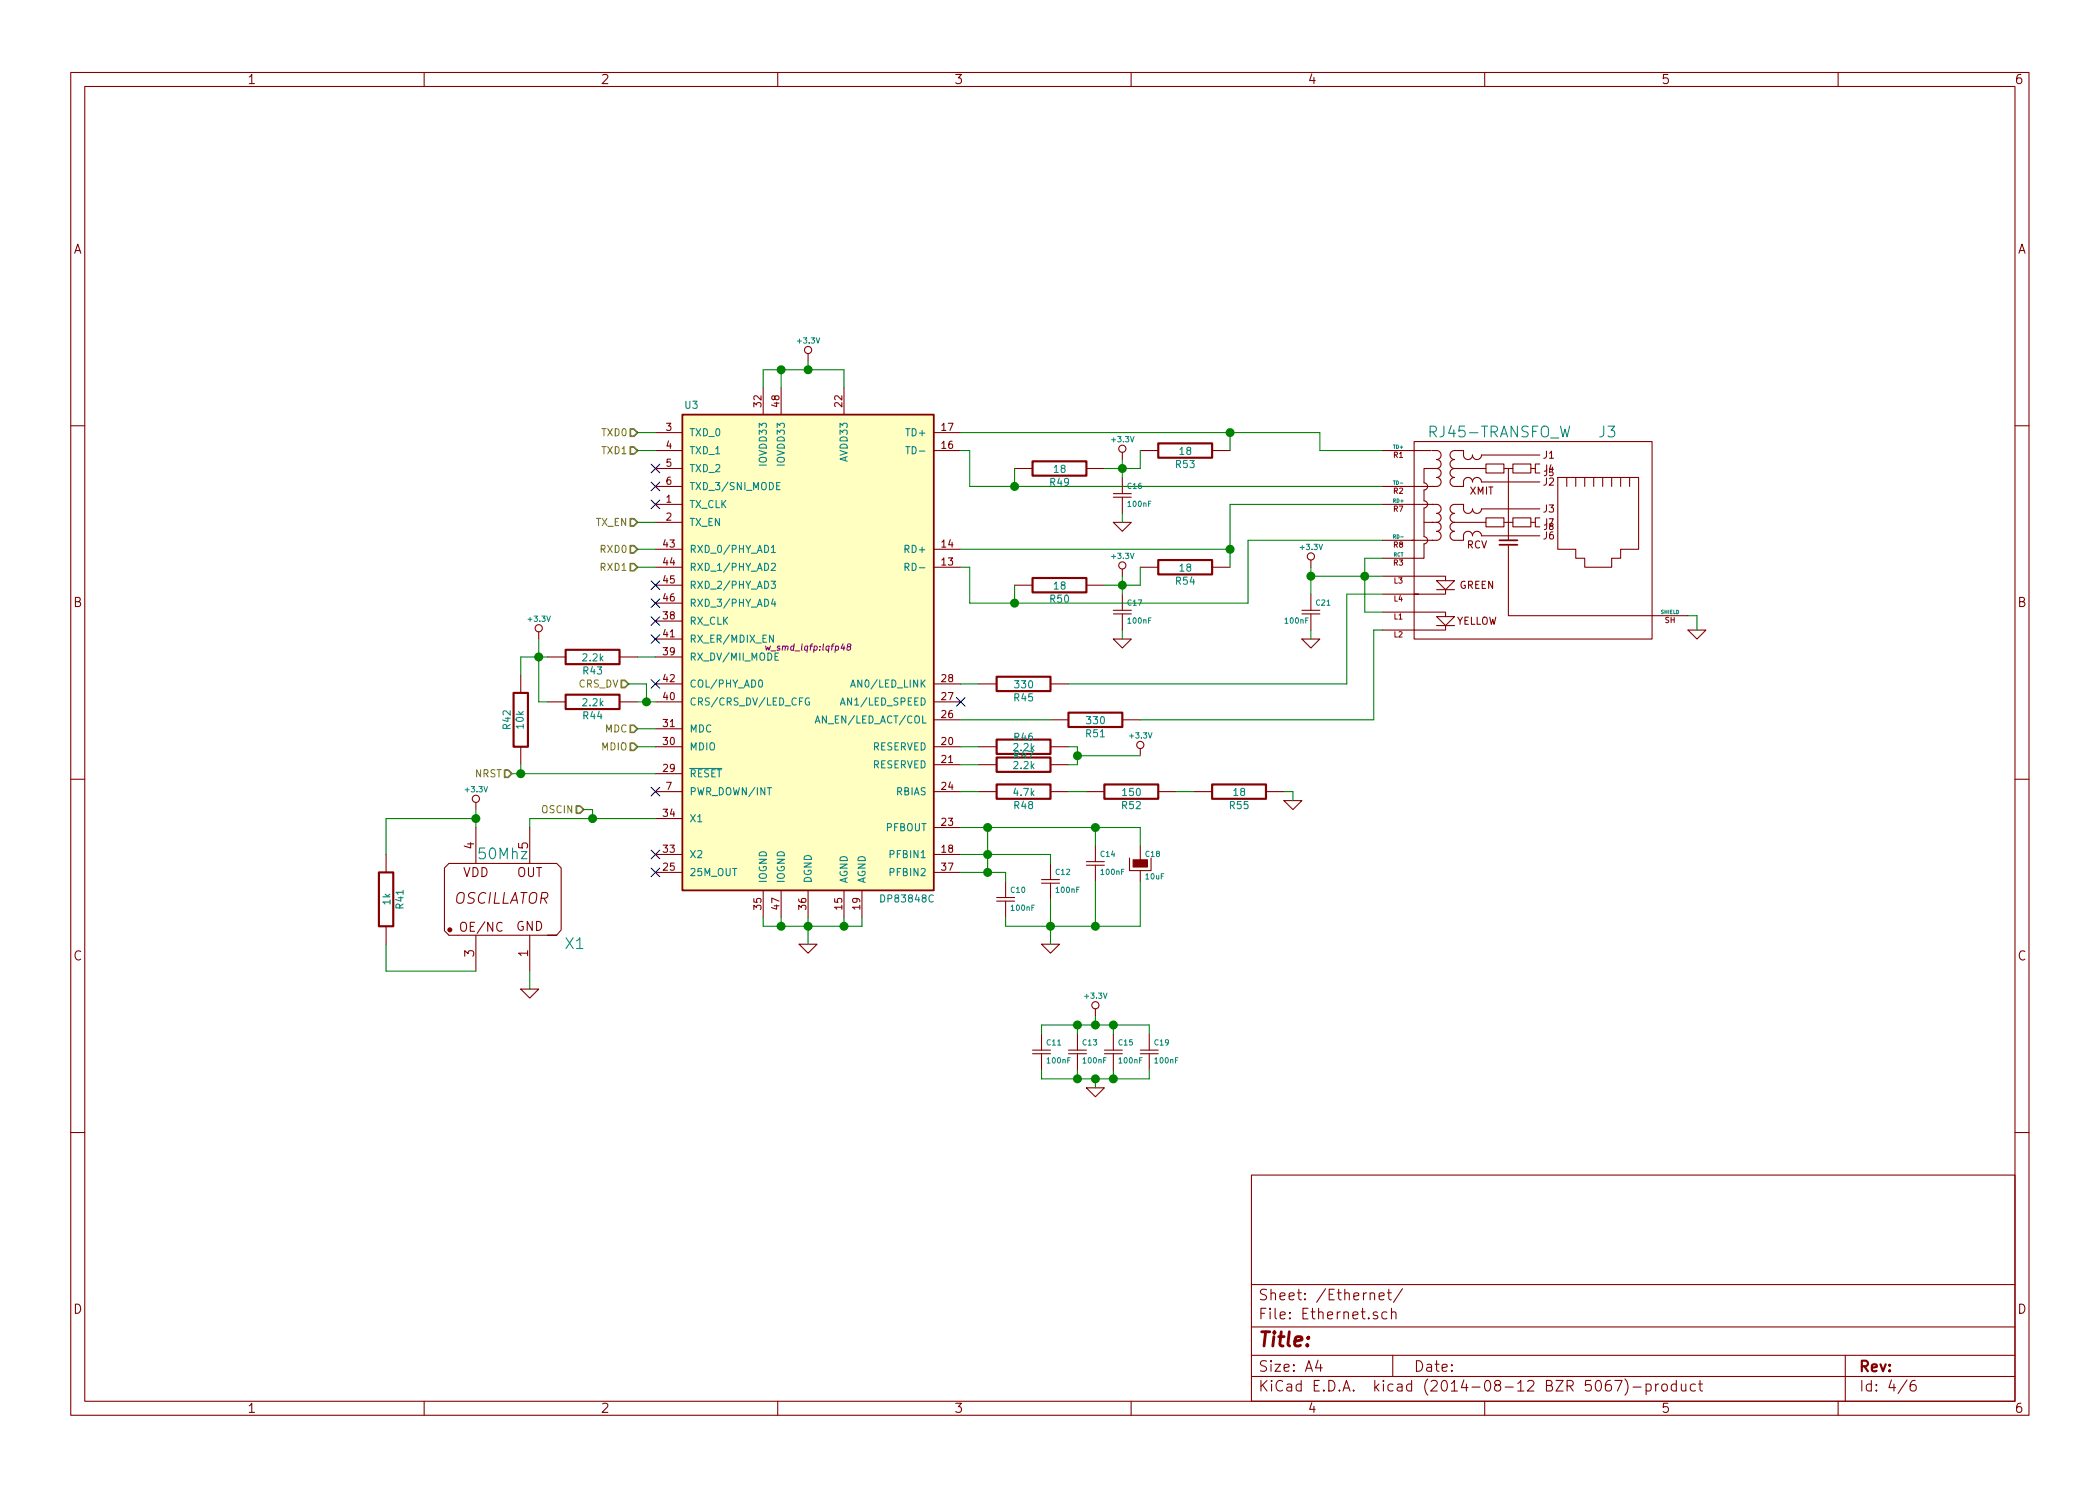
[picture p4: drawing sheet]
EESchema Schematic File Version 2
LIBS:valves
LIBS:stm32
LIBS:power
LIBS:device
LIBS:transistors
LIBS:conn
LIBS:linear
LIBS:regul
LIBS:74xx
LIBS:cmos4000
LIBS:adc-dac
LIBS:memory
LIBS:xilinx
LIBS:special
LIBS:microcontrollers
LIBS:dsp
LIBS:microchip
LIBS:analog_switches
LIBS:motorola
LIBS:texas
LIBS:intel
LIBS:audio
LIBS:interface
LIBS:digital-audio
LIBS:philips
LIBS:display
LIBS:cypress
LIBS:siliconi
LIBS:opto
LIBS:atmel
LIBS:contrib
LIBS:serial
LIBS:oscillator-cmos-out-4
LIBS:con-yamaichi-cf-2
LIBS:w_connectors
LIBS:STM32F4-UCC-cache
EELAYER 24 0
EELAYER END
$Descr A4 11693 8268
encoding utf-8
Sheet 4 6
Title ""
Date ""
Rev ""
Comp ""
Comment1 ""
Comment2 ""
Comment3 ""
Comment4 ""
$EndDescr
$Comp
L DP83848C U3
U 1 1
P 4500 3600
F 0 "U3" H 3850 4950 40  0000 C CNN
F 1 "DP83848C" H 5050 2200 40  0000 C CNN
F 2 "w_smd_lqfp:lqfp48" H 4500 3600 35  0000 C CIN
F 3 "" H 4500 3600 60  0000 C CNN
	1    4500 3600
	1    0    0    -1  
$EndComp
$Comp
L R R48
U 1 1
P 5700 4400
F 0 "R48" V 5780 4400 40  0000 C CNN
F 1 "4.7k" V 5707 4401 40  0000 C CNN
F 2 "Resistors_SMD:R_0805" V 5630 4400 30  0001 C CNN
F 3 "" H 5700 4400 30  0000 C CNN
	1    5700 4400
	0    1    1    0   
$EndComp
$Comp
L R R52
U 1 1
P 6300 4400
F 0 "R52" V 6380 4400 40  0000 C CNN
F 1 "150" V 6307 4401 40  0000 C CNN
F 2 "Resistors_SMD:R_0805" V 6230 4400 30  0001 C CNN
F 3 "" H 6300 4400 30  0000 C CNN
	1    6300 4400
	0    1    1    0   
$EndComp
$Comp
L R R55
U 1 1
P 6900 4400
F 0 "R55" V 6980 4400 40  0000 C CNN
F 1 "18" V 6907 4401 40  0000 C CNN
F 2 "Resistors_SMD:R_0805" V 6830 4400 30  0001 C CNN
F 3 "" H 6900 4400 30  0000 C CNN
	1    6900 4400
	0    1    1    0   
$EndComp
Wire Wire Line
	5350 4400 5450 4400
Wire Wire Line
	5950 4400 6050 4400
Wire Wire Line
	6550 4400 6650 4400
$Comp
L GND #PWR027
U 1 1
P 7200 4450
F 0 "#PWR027" H 7200 4450 30  0001 C CNN
F 1 "GND" H 7200 4380 30  0001 C CNN
F 2 "" H 7200 4450 60  0000 C CNN
F 3 "" H 7200 4450 60  0000 C CNN
	1    7200 4450
	1    0    0    -1  
$EndComp
Wire Wire Line
	7200 4450 7200 4400
Wire Wire Line
	7200 4400 7150 4400
$Comp
L GND #PWR028
U 1 1
P 4500 5250
F 0 "#PWR028" H 4500 5250 30  0001 C CNN
F 1 "GND" H 4500 5180 30  0001 C CNN
F 2 "" H 4500 5250 60  0000 C CNN
F 3 "" H 4500 5250 60  0000 C CNN
	1    4500 5250
	1    0    0    -1  
$EndComp
Wire Wire Line
	4250 5100 4250 5150
Wire Wire Line
	4250 5150 4800 5150
Wire Wire Line
	4800 5150 4800 5100
Wire Wire Line
	4700 5100 4700 5150
Connection ~ 4700 5150
Wire Wire Line
	4500 5100 4500 5250
Connection ~ 4500 5150
Wire Wire Line
	4350 5100 4350 5150
Connection ~ 4350 5150
$Comp
L +3.3V #PWR029
U 1 1
P 4500 2000
F 0 "#PWR029" H 4500 1960 30  0001 C CNN
F 1 "+3.3V" H 4500 2110 30  0000 C CNN
F 2 "" H 4500 2000 60  0000 C CNN
F 3 "" H 4500 2000 60  0000 C CNN
	1    4500 2000
	1    0    0    -1  
$EndComp
Wire Wire Line
	4500 2050 4500 2000
Wire Wire Line
	4250 2050 4700 2050
Wire Wire Line
	4250 2050 4250 2150
Wire Wire Line
	4350 2150 4350 2050
Connection ~ 4350 2050
Wire Wire Line
	4700 2050 4700 2150
Connection ~ 4500 2050
$Comp
L R R43
U 1 1
P 3300 3650
F 0 "R43" V 3380 3650 40  0000 C CNN
F 1 "2.2k" V 3307 3651 40  0000 C CNN
F 2 "Resistors_SMD:R_0805" V 3230 3650 30  0001 C CNN
F 3 "" H 3300 3650 30  0000 C CNN
	1    3300 3650
	0    1    1    0   
$EndComp
Wire Wire Line
	3550 3650 3650 3650
$Comp
L R R44
U 1 1
P 3300 3900
F 0 "R44" V 3380 3900 40  0000 C CNN
F 1 "2.2k" V 3307 3901 40  0000 C CNN
F 2 "Resistors_SMD:R_0805" V 3230 3900 30  0001 C CNN
F 3 "" H 3300 3900 30  0000 C CNN
	1    3300 3900
	0    1    1    0   
$EndComp
Wire Wire Line
	3550 3900 3650 3900
Wire Wire Line
	3000 3900 3050 3900
Wire Wire Line
	3000 3550 3000 3900
Wire Wire Line
	2900 3650 3050 3650
Connection ~ 3000 3650
$Comp
L +3.3V #PWR030
U 1 1
P 3000 3550
F 0 "#PWR030" H 3000 3510 30  0001 C CNN
F 1 "+3.3V" H 3000 3660 30  0000 C CNN
F 2 "" H 3000 3550 60  0000 C CNN
F 3 "" H 3000 3550 60  0000 C CNN
	1    3000 3550
	1    0    0    -1  
$EndComp
NoConn ~ 3650 3450
NoConn ~ 3650 3550
NoConn ~ 3650 3800
NoConn ~ 3650 3250
NoConn ~ 3650 3350
NoConn ~ 3650 4750
NoConn ~ 3650 4850
NoConn ~ 3650 2800
NoConn ~ 3650 2600
NoConn ~ 3650 2700
NoConn ~ 3650 4400
Text HLabel 3550 2400 0    40   Input ~ 0
TXD0
Text HLabel 3550 2500 0    40   Input ~ 0
TXD1
Wire Wire Line
	3550 2400 3650 2400
Wire Wire Line
	3650 2500 3550 2500
Text HLabel 3550 3150 0    40   Input ~ 0
RXD1
Text HLabel 3550 3050 0    40   Input ~ 0
RXD0
Wire Wire Line
	3550 3050 3650 3050
Wire Wire Line
	3650 3150 3550 3150
Text HLabel 3550 4150 0    40   Input ~ 0
MDIO
Text HLabel 3550 4050 0    40   Input ~ 0
MDC
Wire Wire Line
	3550 4050 3650 4050
Wire Wire Line
	3650 4150 3550 4150
Text HLabel 3550 2900 0    40   Input ~ 0
TX_EN
Wire Wire Line
	3550 2900 3650 2900
$Comp
L +3.3V #PWR031
U 1 1
P 7300 3150
F 0 "#PWR031" H 7300 3110 30  0001 C CNN
F 1 "+3.3V" H 7300 3260 30  0000 C CNN
F 2 "" H 7300 3150 60  0000 C CNN
F 3 "" H 7300 3150 60  0000 C CNN
	1    7300 3150
	1    0    0    -1  
$EndComp
Wire Wire Line
	7300 3200 7700 3200
Wire Wire Line
	7600 3400 7700 3400
Connection ~ 7600 3200
Wire Wire Line
	5350 2400 7350 2400
Wire Wire Line
	7350 2400 7350 2500
Wire Wire Line
	7350 2500 7700 2500
Wire Wire Line
	5400 2700 7700 2700
Wire Wire Line
	5400 2700 5400 2500
Wire Wire Line
	5400 2500 5350 2500
$Comp
L R R53
U 1 1
P 6600 2500
F 0 "R53" V 6680 2500 40  0000 C CNN
F 1 "18" V 6607 2501 40  0000 C CNN
F 2 "Resistors_SMD:R_0805" V 6530 2500 30  0001 C CNN
F 3 "" H 6600 2500 30  0000 C CNN
	1    6600 2500
	0    1    1    0   
$EndComp
$Comp
L R R49
U 1 1
P 5900 2600
F 0 "R49" V 5980 2600 40  0000 C CNN
F 1 "18" V 5907 2601 40  0000 C CNN
F 2 "Resistors_SMD:R_0805" V 5830 2600 30  0001 C CNN
F 3 "" H 5900 2600 30  0000 C CNN
	1    5900 2600
	0    1    1    0   
$EndComp
Wire Wire Line
	5650 2700 5650 2600
Connection ~ 5650 2700
Wire Wire Line
	6850 2500 6850 2400
Connection ~ 6850 2400
$Comp
L +3.3V #PWR032
U 1 1
P 6250 2550
F 0 "#PWR032" H 6250 2510 30  0001 C CNN
F 1 "+3.3V" H 6250 2660 30  0000 C CNN
F 2 "" H 6250 2550 60  0000 C CNN
F 3 "" H 6250 2550 60  0000 C CNN
	1    6250 2550
	1    0    0    -1  
$EndComp
$Comp
L Csmall C16
U 1 1
P 6250 2750
F 0 "C16" H 6275 2800 30  0000 L CNN
F 1 "100nF" H 6275 2700 30  0000 L CNN
F 2 "Capacitors_SMD:c_0805" H 6250 2750 60  0001 C CNN
F 3 "" H 6250 2750 60  0000 C CNN
	1    6250 2750
	1    0    0    -1  
$EndComp
$Comp
L GND #PWR033
U 1 1
P 6250 2900
F 0 "#PWR033" H 6250 2900 30  0001 C CNN
F 1 "GND" H 6250 2830 30  0001 C CNN
F 2 "" H 6250 2900 60  0000 C CNN
F 3 "" H 6250 2900 60  0000 C CNN
	1    6250 2900
	1    0    0    -1  
$EndComp
Wire Wire Line
	6250 2900 6250 2850
$Comp
L R R54
U 1 1
P 6600 3150
F 0 "R54" V 6680 3150 40  0000 C CNN
F 1 "18" V 6607 3151 40  0000 C CNN
F 2 "Resistors_SMD:R_0805" V 6530 3150 30  0001 C CNN
F 3 "" H 6600 3150 30  0000 C CNN
	1    6600 3150
	0    1    1    0   
$EndComp
$Comp
L R R50
U 1 1
P 5900 3250
F 0 "R50" V 5980 3250 40  0000 C CNN
F 1 "18" V 5907 3251 40  0000 C CNN
F 2 "Resistors_SMD:R_0805" V 5830 3250 30  0001 C CNN
F 3 "" H 5900 3250 30  0000 C CNN
	1    5900 3250
	0    1    1    0   
$EndComp
Wire Wire Line
	5650 3250 5650 3350
Connection ~ 5650 3350
Wire Wire Line
	6850 2800 6850 3150
Connection ~ 6850 3050
$Comp
L +3.3V #PWR034
U 1 1
P 6250 3200
F 0 "#PWR034" H 6250 3160 30  0001 C CNN
F 1 "+3.3V" H 6250 3310 30  0000 C CNN
F 2 "" H 6250 3200 60  0000 C CNN
F 3 "" H 6250 3200 60  0000 C CNN
	1    6250 3200
	1    0    0    -1  
$EndComp
$Comp
L Csmall C17
U 1 1
P 6250 3400
F 0 "C17" H 6275 3450 30  0000 L CNN
F 1 "100nF" H 6275 3350 30  0000 L CNN
F 2 "Capacitors_SMD:c_0805" H 6250 3400 60  0001 C CNN
F 3 "" H 6250 3400 60  0000 C CNN
	1    6250 3400
	1    0    0    -1  
$EndComp
$Comp
L GND #PWR035
U 1 1
P 6250 3550
F 0 "#PWR035" H 6250 3550 30  0001 C CNN
F 1 "GND" H 6250 3480 30  0001 C CNN
F 2 "" H 6250 3550 60  0000 C CNN
F 3 "" H 6250 3550 60  0000 C CNN
	1    6250 3550
	1    0    0    -1  
$EndComp
Wire Wire Line
	6250 3550 6250 3500
Wire Wire Line
	5350 3150 5400 3150
Wire Wire Line
	5400 3150 5400 3350
Wire Wire Line
	5400 3350 6950 3350
Wire Wire Line
	5350 3050 6850 3050
Wire Wire Line
	6950 3350 6950 3000
Wire Wire Line
	6950 3000 7700 3000
$Comp
L R R45
U 1 1
P 5700 3800
F 0 "R45" V 5780 3800 40  0000 C CNN
F 1 "330" V 5707 3801 40  0000 C CNN
F 2 "Resistors_SMD:R_0805" V 5630 3800 30  0001 C CNN
F 3 "" H 5700 3800 30  0000 C CNN
	1    5700 3800
	0    1    1    0   
$EndComp
Wire Wire Line
	5450 3800 5350 3800
Wire Wire Line
	5950 3800 7500 3800
Wire Wire Line
	7500 3800 7500 3300
Wire Wire Line
	7500 3300 7700 3300
$Comp
L R R51
U 1 1
P 6100 4000
F 0 "R51" V 6180 4000 40  0000 C CNN
F 1 "330" V 6107 4001 40  0000 C CNN
F 2 "Resistors_SMD:R_0805" V 6030 4000 30  0001 C CNN
F 3 "" H 6100 4000 30  0000 C CNN
	1    6100 4000
	0    1    1    0   
$EndComp
Wire Wire Line
	5850 4000 5350 4000
Wire Wire Line
	6350 4000 7650 4000
Wire Wire Line
	7650 4000 7650 3500
Wire Wire Line
	7650 3500 7700 3500
NoConn ~ 5350 3900
$Comp
L R R46
U 1 1
P 5700 4150
F 0 "R46" V 5650 4150 40  0000 C CNN
F 1 "2.2k" V 5707 4151 40  0000 C CNN
F 2 "Resistors_SMD:R_0805" V 5630 4150 30  0001 C CNN
F 3 "" H 5700 4150 30  0000 C CNN
	1    5700 4150
	0    1    1    0   
$EndComp
$Comp
L R R47
U 1 1
P 5700 4250
F 0 "R47" V 5650 4250 40  0000 C CNN
F 1 "2.2k" V 5707 4251 40  0000 C CNN
F 2 "Resistors_SMD:R_0805" V 5630 4250 30  0001 C CNN
F 3 "" H 5700 4250 30  0000 C CNN
	1    5700 4250
	0    1    1    0   
$EndComp
Wire Wire Line
	5450 4250 5350 4250
Wire Wire Line
	5350 4150 5450 4150
Wire Wire Line
	5950 4150 6000 4150
Wire Wire Line
	6000 4150 6000 4250
Wire Wire Line
	6000 4250 5950 4250
$Comp
L +3.3V #PWR036
U 1 1
P 6350 4200
F 0 "#PWR036" H 6350 4160 30  0001 C CNN
F 1 "+3.3V" H 6350 4310 30  0000 C CNN
F 2 "" H 6350 4200 60  0000 C CNN
F 3 "" H 6350 4200 60  0000 C CNN
	1    6350 4200
	1    0    0    -1  
$EndComp
Wire Wire Line
	6350 4200 6000 4200
Connection ~ 6000 4200
Wire Wire Line
	5350 4600 6350 4600
Wire Wire Line
	5500 4600 5500 4850
Wire Wire Line
	5350 4850 5600 4850
Wire Wire Line
	5350 4750 5850 4750
Connection ~ 5500 4750
$Comp
L Csmall C10
U 1 1
P 5600 5000
F 0 "C10" H 5625 5050 30  0000 L CNN
F 1 "100nF" H 5625 4950 30  0000 L CNN
F 2 "Capacitors_SMD:c_0805" H 5600 5000 60  0001 C CNN
F 3 "" H 5600 5000 60  0000 C CNN
	1    5600 5000
	1    0    0    -1  
$EndComp
$Comp
L Csmall C12
U 1 1
P 5850 4900
F 0 "C12" H 5875 4950 30  0000 L CNN
F 1 "100nF" H 5875 4850 30  0000 L CNN
F 2 "Capacitors_SMD:c_0805" H 5850 4900 60  0001 C CNN
F 3 "" H 5850 4900 60  0000 C CNN
	1    5850 4900
	1    0    0    -1  
$EndComp
$Comp
L Csmall C14
U 1 1
P 6100 4800
F 0 "C14" H 6125 4850 30  0000 L CNN
F 1 "100nF" H 6125 4750 30  0000 L CNN
F 2 "Capacitors_SMD:c_0805" H 6100 4800 60  0001 C CNN
F 3 "" H 6100 4800 60  0000 C CNN
	1    6100 4800
	1    0    0    -1  
$EndComp
$Comp
L CPsmall C18
U 1 1
P 6350 4800
F 0 "C18" H 6375 4850 30  0000 L CNN
F 1 "10uF" H 6375 4725 30  0000 L CNN
F 2 "Capacitors_ThroughHole:Capacitor5x11RM2.5" H 6350 4800 60  0001 C CNN
F 3 "" H 6350 4800 60  0000 C CNN
	1    6350 4800
	1    0    0    -1  
$EndComp
$Comp
L GND #PWR037
U 1 1
P 5850 5250
F 0 "#PWR037" H 5850 5250 30  0001 C CNN
F 1 "GND" H 5850 5180 30  0001 C CNN
F 2 "" H 5850 5250 60  0000 C CNN
F 3 "" H 5850 5250 60  0000 C CNN
	1    5850 5250
	1    0    0    -1  
$EndComp
$Comp
L Csmall C21
U 1 1
P 7300 3400
F 0 "C21" H 7325 3450 30  0000 L CNN
F 1 "100nF" H 7150 3350 30  0000 L CNN
F 2 "Capacitors_SMD:c_0805" H 7300 3400 60  0001 C CNN
F 3 "" H 7300 3400 60  0000 C CNN
	1    7300 3400
	1    0    0    -1  
$EndComp
$Comp
L GND #PWR038
U 1 1
P 7300 3550
F 0 "#PWR038" H 7300 3550 30  0001 C CNN
F 1 "GND" H 7300 3480 30  0001 C CNN
F 2 "" H 7300 3550 60  0000 C CNN
F 3 "" H 7300 3550 60  0000 C CNN
	1    7300 3550
	1    0    0    -1  
$EndComp
Wire Wire Line
	7300 3550 7300 3500
Wire Wire Line
	7700 2800 6850 2800
Wire Wire Line
	6350 4600 6350 4700
Connection ~ 5500 4600
Wire Wire Line
	6100 4700 6100 4600
Connection ~ 6100 4600
Wire Wire Line
	5850 4750 5850 4800
Wire Wire Line
	5600 4850 5600 4900
Connection ~ 5500 4850
Wire Wire Line
	5600 5100 5600 5150
Wire Wire Line
	5600 5150 6350 5150
Wire Wire Line
	6350 5150 6350 4900
Wire Wire Line
	5850 5000 5850 5250
Connection ~ 5850 5150
Wire Wire Line
	6100 4900 6100 5150
Connection ~ 6100 5150
Wire Wire Line
	6350 3250 6350 3150
Wire Wire Line
	6350 2600 6350 2500
Wire Wire Line
	6150 2600 6350 2600
Wire Wire Line
	6250 2550 6250 2650
Connection ~ 6250 2600
Wire Wire Line
	6250 3200 6250 3300
Wire Wire Line
	6150 3250 6350 3250
Connection ~ 6250 3250
Wire Wire Line
	2950 4600 2950 4550
Wire Wire Line
	2950 4550 3650 4550
$Comp
L +3.3V #PWR039
U 1 1
P 2650 4500
F 0 "#PWR039" H 2650 4460 30  0001 C CNN
F 1 "+3.3V" H 2650 4610 30  0000 C CNN
F 2 "" H 2650 4500 60  0000 C CNN
F 3 "" H 2650 4500 60  0000 C CNN
	1    2650 4500
	1    0    0    -1  
$EndComp
Wire Wire Line
	2650 4500 2650 4600
$Comp
L GND #PWR040
U 1 1
P 2950 5500
F 0 "#PWR040" H 2950 5500 30  0001 C CNN
F 1 "GND" H 2950 5430 30  0001 C CNN
F 2 "" H 2950 5500 60  0000 C CNN
F 3 "" H 2950 5500 60  0000 C CNN
	1    2950 5500
	1    0    0    -1  
$EndComp
Wire Wire Line
	2950 5500 2950 5400
$Comp
L R R42
U 1 1
P 2900 4000
F 0 "R42" V 2980 4000 40  0000 C CNN
F 1 "10k" V 2907 4001 40  0000 C CNN
F 2 "Resistors_SMD:R_0805" V 2830 4000 30  0001 C CNN
F 3 "" H 2900 4000 30  0000 C CNN
	1    2900 4000
	-1   0    0    1   
$EndComp
Wire Wire Line
	2900 3750 2900 3650
Wire Wire Line
	2900 4250 2900 4300
Wire Wire Line
	2850 4300 3650 4300
Text HLabel 2850 4300 0    40   Input ~ 0
NRST
Connection ~ 2900 4300
Text HLabel 3250 4500 0    40   Input ~ 0
OSCIN
Wire Wire Line
	3250 4500 3300 4500
Wire Wire Line
	3300 4500 3300 4550
Connection ~ 3300 4550
Text HLabel 3500 3800 0    40   Input ~ 0
CRS_DV
Wire Wire Line
	3500 3800 3600 3800
Wire Wire Line
	3600 3800 3600 3900
Connection ~ 3600 3900
$Comp
L Csmall C11
U 1 1
P 5800 5850
F 0 "C11" H 5825 5900 30  0000 L CNN
F 1 "100nF" H 5825 5800 30  0000 L CNN
F 2 "Capacitors_SMD:c_0805" H 5800 5850 60  0001 C CNN
F 3 "" H 5800 5850 60  0000 C CNN
	1    5800 5850
	1    0    0    -1  
$EndComp
$Comp
L Csmall C13
U 1 1
P 6000 5850
F 0 "C13" H 6025 5900 30  0000 L CNN
F 1 "100nF" H 6025 5800 30  0000 L CNN
F 2 "Capacitors_SMD:c_0805" H 6000 5850 60  0001 C CNN
F 3 "" H 6000 5850 60  0000 C CNN
	1    6000 5850
	1    0    0    -1  
$EndComp
$Comp
L Csmall C15
U 1 1
P 6200 5850
F 0 "C15" H 6225 5900 30  0000 L CNN
F 1 "100nF" H 6225 5800 30  0000 L CNN
F 2 "Capacitors_SMD:c_0805" H 6200 5850 60  0001 C CNN
F 3 "" H 6200 5850 60  0000 C CNN
	1    6200 5850
	1    0    0    -1  
$EndComp
$Comp
L Csmall C19
U 1 1
P 6400 5850
F 0 "C19" H 6425 5900 30  0000 L CNN
F 1 "100nF" H 6425 5800 30  0000 L CNN
F 2 "Capacitors_SMD:c_0805" H 6400 5850 60  0001 C CNN
F 3 "" H 6400 5850 60  0000 C CNN
	1    6400 5850
	1    0    0    -1  
$EndComp
$Comp
L GND #PWR041
U 1 1
P 6100 6050
F 0 "#PWR041" H 6100 6050 30  0001 C CNN
F 1 "GND" H 6100 5980 30  0001 C CNN
F 2 "" H 6100 6050 60  0000 C CNN
F 3 "" H 6100 6050 60  0000 C CNN
	1    6100 6050
	1    0    0    -1  
$EndComp
$Comp
L +3.3V #PWR042
U 1 1
P 6100 5650
F 0 "#PWR042" H 6100 5610 30  0001 C CNN
F 1 "+3.3V" H 6100 5760 30  0000 C CNN
F 2 "" H 6100 5650 60  0000 C CNN
F 3 "" H 6100 5650 60  0000 C CNN
	1    6100 5650
	1    0    0    -1  
$EndComp
Wire Wire Line
	6100 5700 6100 5650
Wire Wire Line
	5800 5700 6400 5700
Wire Wire Line
	5800 5700 5800 5750
Wire Wire Line
	6000 5750 6000 5700
Connection ~ 6000 5700
Wire Wire Line
	6200 5700 6200 5750
Connection ~ 6100 5700
Wire Wire Line
	6400 5700 6400 5750
Connection ~ 6200 5700
Wire Wire Line
	6100 6000 6100 6050
Wire Wire Line
	5800 6000 6400 6000
Wire Wire Line
	5800 6000 5800 5950
Wire Wire Line
	6000 5950 6000 6000
Connection ~ 6000 6000
Wire Wire Line
	6400 6000 6400 5950
Connection ~ 6100 6000
Wire Wire Line
	6200 5950 6200 6000
Connection ~ 6200 6000
$Comp
L OSCILLATOR-SOT23 X1
U 1 1
P 2800 5000
F 0 "X1" H 3200 4750 60  0000 C CNN
F 1 "50Mhz" H 2800 5250 60  0000 C CNN
F 2 "SMD_Packages:SOT-23-5" H 2800 5000 40  0001 C CNN
F 3 "" H 2800 5000 40  0000 C CNN
	1    2800 5000
	1    0    0    -1  
$EndComp
$Comp
L R R41
U 1 1
P 2150 5000
F 0 "R41" V 2230 5000 40  0000 C CNN
F 1 "1k" V 2157 5001 40  0000 C CNN
F 2 "Resistors_SMD:R_0805" V 2080 5000 30  0001 C CNN
F 3 "" H 2150 5000 30  0000 C CNN
	1    2150 5000
	1    0    0    -1  
$EndComp
Wire Wire Line
	2650 5400 2150 5400
Wire Wire Line
	2150 5400 2150 5250
Wire Wire Line
	2150 4750 2150 4550
Wire Wire Line
	2150 4550 2650 4550
Connection ~ 2650 4550
$Comp
L RJ45-TRANSFO_W J3
U 1 1
P 8800 3000
F 0 "J3" H 8900 3600 60  0000 L CNN
F 1 "RJ45-TRANSFO_W" H 8750 3600 60  0000 R CNN
F 2 "w_Connectors:RJ45" H 8900 3000 60  0001 C CNN
F 3 "" H 8900 3000 60  0000 C CNN
	1    8800 3000
	1    0    0    -1  
$EndComp
Wire Wire Line
	7300 3150 7300 3300
Connection ~ 7300 3200
Wire Wire Line
	7600 3100 7600 3400
Wire Wire Line
	7700 3100 7600 3100
$Comp
L GND #PWR043
U 1 1
P 9450 3500
F 0 "#PWR043" H 9450 3500 30  0001 C CNN
F 1 "GND" H 9450 3430 30  0001 C CNN
F 2 "" H 9450 3500 60  0000 C CNN
F 3 "" H 9450 3500 60  0000 C CNN
	1    9450 3500
	1    0    0    -1  
$EndComp
Wire Wire Line
	9450 3500 9450 3420
Wire Wire Line
	9450 3420 9400 3420
$EndSCHEMATC
